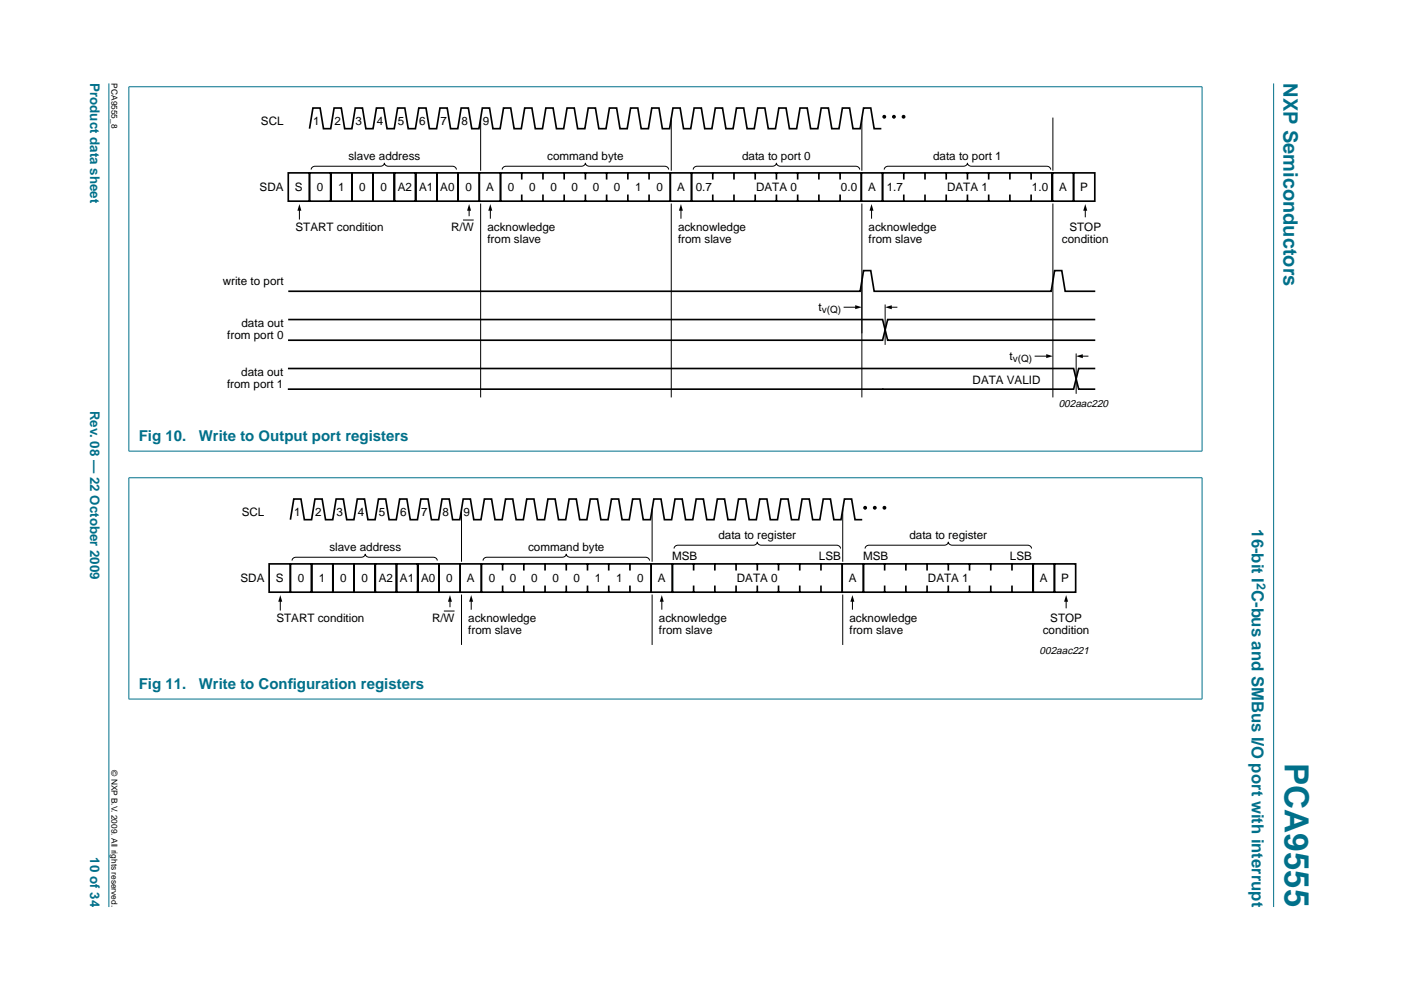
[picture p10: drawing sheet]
<svg xmlns="http://www.w3.org/2000/svg" width="297mm" height="210mm" viewBox="0 0 297 210" stroke-linecap="round" stroke-linejoin="round" font-family="sans-serif">
<g fill="#00708a" stroke="#00708a" stroke-width=".21">
<path d="M23.1 17.7v174.6z"/>
<path d="M270 17.7v174.6z"/>
<path d="M27.3 18.4v77.2z"/>
<path d="M254.9 18.4v77.2z"/>
<path d="M27.3 18.4h227.6z"/>
<path d="M27.3 95.7h227.6z"/>
<path d="M27.3 101.3v46.9z"/>
<path d="M254.9 101.3v46.9z"/>
<path d="M27.3 101.3h227.6z"/>
<path d="M27.3 148.2h227.6z"/>
</g>
<g fill="none" stroke="#000" stroke-width=".35">
<path d="M61.1 36.7h4.5v6h-4.5zM65.6 36.7h4.5v6h-4.5zM65.6 27.3l.7-4.4h1.6l.7 4.4h1.5l.7-4.4h1.6l.7 4.4h1.5l.7-4.4h1.6l.7 4.4h1.5l.7-4.4h1.5l.8 4.4h1.5l.7-4.4h1.5l.7 4.4h1.6l.7-4.4h1.5l.7 4.4h1.6l.7-4.4h1.5l.7 4.4h1.6l.7-4.4h1.5l.7 4.4h1.5l.8-4.4h1.5l.7 4.4h1.5l.8-4.4h1.5l.7 4.4h1.5l.7-4.4h1.6l.7 4.4h1.5l.7-4.4h1.6l.7 4.4h1.5l.7-4.4h1.6l.7 4.4h1.5l.7-4.4h1.5l.8 4.4h1.5l.7-4.4h1.5l.8 4.4h1.5l.7-4.4h1.5l.7 4.4h1.6l.7-4.4h1.5l.7 4.4h1.6l.7-4.4h1.5l.7 4.4h1.6l.7-4.4h1.5l.7 4.4h1.5l.8-4.4h1.5l.7 4.4h1.5l.7-4.4h1.6l.7 4.4h1.5l.7-4.4h1.6l.7 4.4h1.5l.7-4.4h1.6l.7 4.4h1.5l.7-4.4h1.5l.8 4.4h1.5l.7-4.4h1.5l.8 4.4h1.5l.7-4.4h1.5l.7 4.4h1.6l.7-4.4h1.5l.7 4.4h1.6M70.1 36.7h4.5v6h-4.5zM74.6 36.7h4.5v6h-4.5zM79.1 36.7h4.5v6h-4.5zM83.6 36.7h4.5v6h-4.5zM88.1 36.7h4.5v6h-4.5zM92.6 36.7h4.5v6h-4.5zM97.1 36.7h4.5v6h-4.5zM101.6 36.7h4.5v6h-4.5zM106.1 36.7h36v6h-36z"/>
<path d="M110.6 36.7v1.4M115.1 36.7v1.4M119.6 36.7v1.4M124.1 36.7v1.4M128.6 36.7v1.4M133.1 36.7v1.4M137.6 36.7v1.4M142.1 36.7h4.5v6h-4.5zM146.6 36.7h36v6h-36zM151.1 36.7v1.4M155.6 36.7v1.4M160.1 36.7v1.4"/>
<path d="M164.6 36.7v1.4M169.1 36.7v1.4M173.6 36.7v1.4M178.1 36.7v1.4M182.6 36.7h4.5v6h-4.5zM187.1 36.7h36v6h-36zM191.6 36.7v1.4M196.1 36.7v1.4M200.6 36.7v1.4M205.1 36.7v1.4M209.6 36.7v1.4M214.1 36.7v1.4"/>
<path d="M218.6 36.7v1.4M223.1 36.7h4.5v6h-4.5zM227.6 36.7h4.5v6h-4.5zM110.6 41.2v1.5M115.1 41.2v1.5M119.6 41.2v1.5M124.1 41.2v1.5M128.6 41.2v1.5M133.1 41.2v1.5M137.6 41.2v1.5M151.1 41.2v1.5M155.6 41.2v1.5"/>
<path d="M160.1 41.2v1.5M164.6 41.2v1.5M169.1 41.2v1.5M173.6 41.2v1.5M178.1 41.2v1.5M191.6 41.2v1.5M196.1 41.2v1.5M200.6 41.2v1.5M205.1 41.2v1.5M209.6 41.2v1.5M214.1 41.2v1.5M218.6 41.2v1.5"/>
<path d="M61.1 78.1h166.5l1.1 4.4h3.5M61.1 67.8h126l1.1 4.3h44M61.1 61.8h121.3l.7-4.4h1.5l.7 4.4h37.6l.7-4.4h1.5l.7 4.4h6.4M232.2 67.8h-44l-1.1 4.3h-126M232.2 78.1h-3.5l-1.1 4.4h-166.6M57.1 119.6h4.5v6h-4.5zM61.6 119.6h4.5v6h-4.5zM61.6 110.2l.7-4.4h1.5l.7 4.4h1.6l.7-4.4h1.5l.7 4.4h1.5l.8-4.4h1.5l.7 4.4h1.5l.8-4.4h1.5l.7 4.4h1.5l.7-4.4h1.6l.7 4.4h1.5l.7-4.4h1.6l.7 4.4h1.5l.7-4.4h1.6l.7 4.4h1.5l.7-4.4h1.5l.8 4.4h1.5l.7-4.4h1.5l.8 4.4h1.5l.7-4.4h1.5l.7 4.4h1.6l.7-4.4h1.5l.7 4.4h1.6l.7-4.4h1.5l.7 4.4h1.6l.7-4.4h1.5l.7 4.4h1.5l.8-4.4h1.5l.7 4.4h1.5l.8-4.4h1.5l.7 4.4h1.5l.7-4.4h1.6l.7 4.4h1.5l.7-4.4h1.6l.7 4.4h1.5l.7-4.4h1.5l.8 4.4h1.5l.7-4.4h1.5l.8 4.4h1.5l.7-4.4h1.5l.7 4.4h1.6l.7-4.4h1.5l.7 4.4h1.6l.7-4.4h1.5l.7 4.4h1.6l.7-4.4h1.5l.7 4.4h1.5l.8-4.4h1.5l.7 4.4h1.5l.8-4.4h1.5l.7 4.4h1.5l.7-4.4h1.6l.7 4.4h1.5l.7-4.4h1.6l.7 4.4h1.5M66.1 119.6h4.5v6h-4.5zM70.6 119.6h4.5v6h-4.5zM75.1 119.6h4.5v6h-4.5zM79.6 119.6h4.5v6h-4.5z"/>
<path d="M84.1 119.6h4.5v6h-4.5zM88.6 119.6h4.5v6h-4.5zM93.1 119.6h4.5v6h-4.5zM97.6 119.6h4.5v6h-4.5zM102.1 119.6h36v6h-36zM106.6 119.6v1.4M111.1 119.6v1.4M115.6 119.6v1.4M120.1 119.6v1.4M124.6 119.6v1.4M129.1 119.6v1.4M133.6 119.6v1.4"/>
<path d="M138.1 119.6h4.5v6h-4.5zM142.6 119.6h36v6h-36zM147.1 119.6v1.4M151.6 119.6v1.4M156.1 119.6v1.4M160.6 119.6v1.4M165.1 119.6v1.4M169.6 119.6v1.4M174.1 119.6v1.4M178.6 119.6h4.5v6h-4.5zM183.1 119.6h36v6h-36zM187.6 119.6v1.4"/>
<path d="M192.1 119.6v1.4M196.6 119.6v1.4M201.1 119.6v1.4M205.6 119.6v1.4M210.1 119.6v1.4M214.6 119.6v1.4M219.1 119.6h4.5v6h-4.5zM223.6 119.6h4.5v6h-4.5zM106.6 124.1v1.5M111.1 124.1v1.5M115.6 124.1v1.5M120.1 124.1v1.5"/>
<path d="M124.6 124.1v1.5M129.1 124.1v1.5M133.6 124.1v1.5M147.1 124.1v1.5M151.6 124.1v1.5M156.1 124.1v1.5M160.6 124.1v1.5M165.1 124.1v1.5M169.6 124.1v1.5M174.1 124.1v1.5M187.6 124.1v1.5M192.1 124.1v1.5"/>
<path d="M196.6 124.1v1.5M201.1 124.1v1.5M205.6 124.1v1.5M210.1 124.1v1.5M214.6 124.1v1.5"/>
</g>
<g fill="#000">
<path d="M63.5 43.3l.4 1.4h-.8zM99.5 43.3l.4 1.4h-.9zM104 43.3l.4 1.4h-.9zM144.4 43.3l.4 1.4h-.9zM184.8 43.3l.4 1.4h-.8zM230.1 43.3l.4 1.4h-.8zM181.3 64.7l1.4 .4-1.4 .5zM187.7 65.1l1.4-.4v.9zM221.8 75.1l1.4 .4-1.4 .4zM228.2 75.5l1.4-.4v.8zM59.4 126.2l.4 1.4h-.8zM95.4 126.2l.4 1.4h-.8z"/>
<path d="M99.9 126.2l.4 1.4h-.8zM140.3 126.2l.4 1.4h-.8zM180.7 126.2l.4 1.4h-.8zM226 126.2l.5 1.4h-.9z"/>
</g>
<g fill="none" stroke="#000" stroke-width=".21">
<path d="M66 36a.79 .79 0 0 1 .8-.8h13.9a.79 .79 0 0 0 .8-.7 .79 .79 0 0 0 .8 .7h13.6a.79 .79 0 0 1 .9 .8M101.9 25v11.1M106.5 36a.79 .79 0 0 1 .8-.8h16a.79 .79 0 0 0 .8-.7 .79 .79 0 0 0 .9 .7h15.9a.79 .79 0 0 1 .9 .8M142.3 25v11.1M147 36a.79 .79 0 0 1 .8-.8h16a.79 .79 0 0 0 .8-.7 .79 .79 0 0 0 .9 .7h15.9a.79 .79 0 0 1 .9 .8M182.7 25v11.1M187.5 36a.79 .79 0 0 1 .8-.8h16a.79 .79 0 0 0 .8-.7 .79 .79 0 0 0 .9 .7h15.9a.79 .79 0 0 1 .9 .8M223.2 25v11.1M63.5 44.4v2M98.2 46.7h2.2M99.5 44.4v1.3M101.9 43.3v40.9"/>
<path d="M104 44.4v1.9M142.3 43.3v40.9M144.4 44.4v1.9M182.7 43.3v40.9M184.8 44.4v1.9M223.2 43.3v40.9M230.1 44.4v1.6M179 65.1h2.6M187.7 64.7v8.3M188.6 65.1h1.6M219.5 75.5h2.6M228.2 75v8.4"/>
<path d="M229.1 75.5h1.6M61.9 118.9a.79 .79 0 0 1 .9-.8h13.8a.79 .79 0 0 0 .8-.7 .79 .79 0 0 0 .9 .7h13.6a.79 .79 0 0 1 .8 .8M97.8 107.9v11.1M102.4 118.9a.79 .79 0 0 1 .9-.8h15.9a.79 .79 0 0 0 .9-.7 .79 .79 0 0 0 .8 .7h16a.79 .79 0 0 1 .8 .8M138.3 107.9v11.1M142.9 116.3a.79 .79 0 0 1 .9-.7h15.9a.79 .79 0 0 0 .9-.7 .79 .79 0 0 0 .8 .7h16a.79 .79 0 0 1 .8 .7M178.7 107.9v11.1M183.4 116.3a.79 .79 0 0 1 .9-.7h15.9a.79 .79 0 0 0 .9-.7 .79 .79 0 0 0 .8 .7h16a.79 .79 0 0 1 .8 .7M59.4 127.3v2M94.1 129.6h2.3M95.4 127.3v1.3M97.8 126.2v10.4"/>
<path d="M99.9 127.3v1.9M138.3 126.2v10.4M140.3 127.3v1.9M178.7 126.2v10.4M180.7 127.3v1.9M226 127.3v1.6"/>
</g>
<g fill="#000" stroke="#000" stroke-width=".25">
<circle cx="187.5" cy="24.8" r=".28"/>
<circle cx="189.5" cy="24.8" r=".28"/>
<circle cx="191.6" cy="24.8" r=".28"/>
<circle cx="183.4" cy="107.7" r=".28"/>
<circle cx="185.5" cy="107.7" r=".28"/>
<circle cx="187.5" cy="107.7" r=".28"/>
</g>
<text font-size="7.1" fill="#00708a" x="272.4" y="161.7" transform="rotate(90 272.4 161.7)">PCA9555</text>
<text font-size="4.2" fill="#00708a" x="272.2" y="17.7" transform="rotate(90 272.2 17.7)">NXP Semiconductors</text>
<text font-size="3.5" fill="#00708a" x="265.4" y="112.2" transform="rotate(90 265.4 112.2)">16-bit I C-bus and SMBus I/O port with interrupt</text>
<g font-size="3.2" fill="#00708a">
<text x="29.4" y="93.5">Fig 10.</text>
<text x="42.1" y="93.5">Write to Output port registers</text>
<text x="29.4" y="146.1">Fig 11.</text>
<text x="42.1" y="146.1">Write to Conf</text>
<text x="61" y="146.1">iguration registers</text>
</g>
<g font-size="2.8" fill="#00708a">
<text x="19.1" y="17.7" transform="rotate(90 19.1 17.7)">Product data sheet</text>
<text x="19.1" y="87.1" transform="rotate(90 19.1 87.1)">Rev. 08 — 22 October 2009</text>
<text x="19.1" y="181.8" transform="rotate(90 19.1 181.8)">10 of 34</text>
</g>
<text font-size="2.6" fill="#00708a" x="266.5" y="123.6" transform="rotate(90 266.5 123.6)">2</text>
<g font-size="2.5">
<text x="55.3" y="26.5">SCL</text>
<text x="66.4" y="26.5">1</text>
<text x="70.9" y="26.5">2</text>
<text x="75.4" y="26.5">3</text>
<text x="79.9" y="26.5">4</text>
<text x="84.4" y="26.5">5</text>
<text x="88.9" y="26.5">6</text>
<text x="93.4" y="26.5">7</text>
<text x="97.9" y="26.5">8</text>
<text x="102.3" y="26.5">9</text>
<text x="73.9" y="33.8">slave address</text>
<text x="116" y="33.8">command byte</text>
<text x="157.3" y="33.8">data to port 0</text>
<text x="197.8" y="33.8">data to port 1</text>
<text x="55.1" y="40.5">SDA</text>
<text x="62.5" y="40.5">S</text>
<text x="67.2" y="40.5">0</text>
<text x="71.7" y="40.5">1</text>
<text x="76.2" y="40.5">0</text>
<text x="80.7" y="40.5">0</text>
<text x="84.4" y="40.5">A2 A1 A0</text>
<text x="98.7" y="40.5">0</text>
<text x="103" y="40.5">A</text>
<text x="107.7" y="40.5">0</text>
<text x="112.2" y="40.5">0</text>
<text x="116.7" y="40.5">0</text>
<text x="121.2" y="40.5">0</text>
<text x="125.7" y="40.5">0</text>
<text x="130.2" y="40.5">0</text>
<text x="134.7" y="40.5">1</text>
<text x="139.2" y="40.5">0</text>
<text x="143.5" y="40.5">A</text>
<text x="147.5" y="40.5">0.7</text>
<text x="160.3" y="40.5">DATA 0</text>
<text x="178.3" y="40.5">0.0</text>
<text x="184" y="40.5">A</text>
<text x="188" y="40.5">1.7</text>
<text x="200.8" y="40.5">DATA 1</text>
<text x="218.8" y="40.5">1.0</text>
<text x="224.5" y="40.5">A</text>
<text x="229" y="40.5">P</text>
<text x="62.7" y="48.9">START condition</text>
<text x="95.7" y="48.9">R/W</text>
<text x="103.3" y="48.9">acknowledge</text>
<text x="103.3" y="51.4">from slave</text>
<text x="143.8" y="48.9">acknowledge</text>
<text x="143.8" y="51.4">from slave</text>
<text x="184.2" y="48.9">acknowledge</text>
<text x="184.2" y="51.4">from slave</text>
<text x="225.2" y="51.4">condition</text>
<text x="226.7" y="48.9">STOP</text>
<text x="47.2" y="60.4">write to port</text>
<text x="173.6" y="65.9">t</text>
<text x="48.2" y="71.8">from port 0</text>
<text x="51.2" y="69.3">data out</text>
<text x="214.1" y="76.3">t</text>
<text x="48.1" y="82.2">from port 1</text>
<text x="51.2" y="79.7">data out</text>
<text x="206.2" y="81.4">DATA VALID</text>
<text x="51.3" y="109.4">SCL</text>
<text x="62.4" y="109.4">1</text>
<text x="66.9" y="109.4">2</text>
<text x="71.3" y="109.4">3</text>
<text x="75.8" y="109.4">4</text>
<text x="80.3" y="109.4">5</text>
<text x="84.8" y="109.4">6</text>
<text x="89.3" y="109.4">7</text>
<text x="93.8" y="109.4">8</text>
<text x="98.3" y="109.4">9</text>
<text x="69.8" y="116.7">slave address</text>
<text x="112" y="116.7">command byte</text>
<text x="142.5" y="118.8">MSB</text>
<text x="152.3" y="114.2">data to register</text>
<text x="173.6" y="118.8">LSB</text>
<text x="183" y="118.8">MSB</text>
<text x="192.8" y="114.2">data to register</text>
<text x="214.1" y="118.8">LSB</text>
<text x="51" y="123.4">SDA</text>
<text x="58.5" y="123.4">S</text>
<text x="63.1" y="123.4">0</text>
<text x="67.6" y="123.4">1</text>
<text x="72.1" y="123.4">0</text>
<text x="76.6" y="123.4">0</text>
<text x="80.3" y="123.4">A2 A1 A0</text>
<text x="94.6" y="123.4">0</text>
<text x="99" y="123.4">A</text>
<text x="103.6" y="123.4">0</text>
<text x="108.1" y="123.4">0</text>
<text x="112.6" y="123.4">0</text>
<text x="117.1" y="123.4">0</text>
<text x="121.6" y="123.4">0</text>
<text x="126.1" y="123.4">1</text>
<text x="130.6" y="123.4">1</text>
<text x="135.1" y="123.4">0</text>
<text x="139.5" y="123.4">A</text>
<text x="156.2" y="123.4">DATA 0</text>
<text x="180" y="123.4">A</text>
<text x="196.7" y="123.4">DATA 1</text>
<text x="220.5" y="123.4">A</text>
<text x="225" y="123.4">P</text>
<text x="58.6" y="131.8">START condition</text>
<text x="91.6" y="131.8">R/W</text>
<text x="99.3" y="131.8">acknowledge</text>
<text x="139.7" y="131.8">acknowledge</text>
<text x="180.1" y="131.8">acknowledge</text>
<text x="222.7" y="131.8">STOP</text>
<text x="99.3" y="134.3">from slave</text>
<text x="139.7" y="134.3">from slave</text>
<text x="180.1" y="134.3">from slave</text>
<text x="221.1" y="134.3">condition</text>
</g>
<g font-size="2.2">
<text x="224.5" y="86.2">002aac220</text>
<text x="220.4" y="138.7">002aac221</text>
</g>
<g font-size="2.1">
<text x="174.2" y="66.4">v(Q)</text>
<text x="214.7" y="76.8">v(Q)</text>
</g>
<g font-size="1.8">
<text x="23.7" y="17.7" transform="rotate(90 23.7 17.7)">PCA9555_8</text>
<text x="23.7" y="163.3" transform="rotate(90 23.7 163.3)">© NXP B.V. 2009. All rights reserved.</text>
</g>
</svg>
